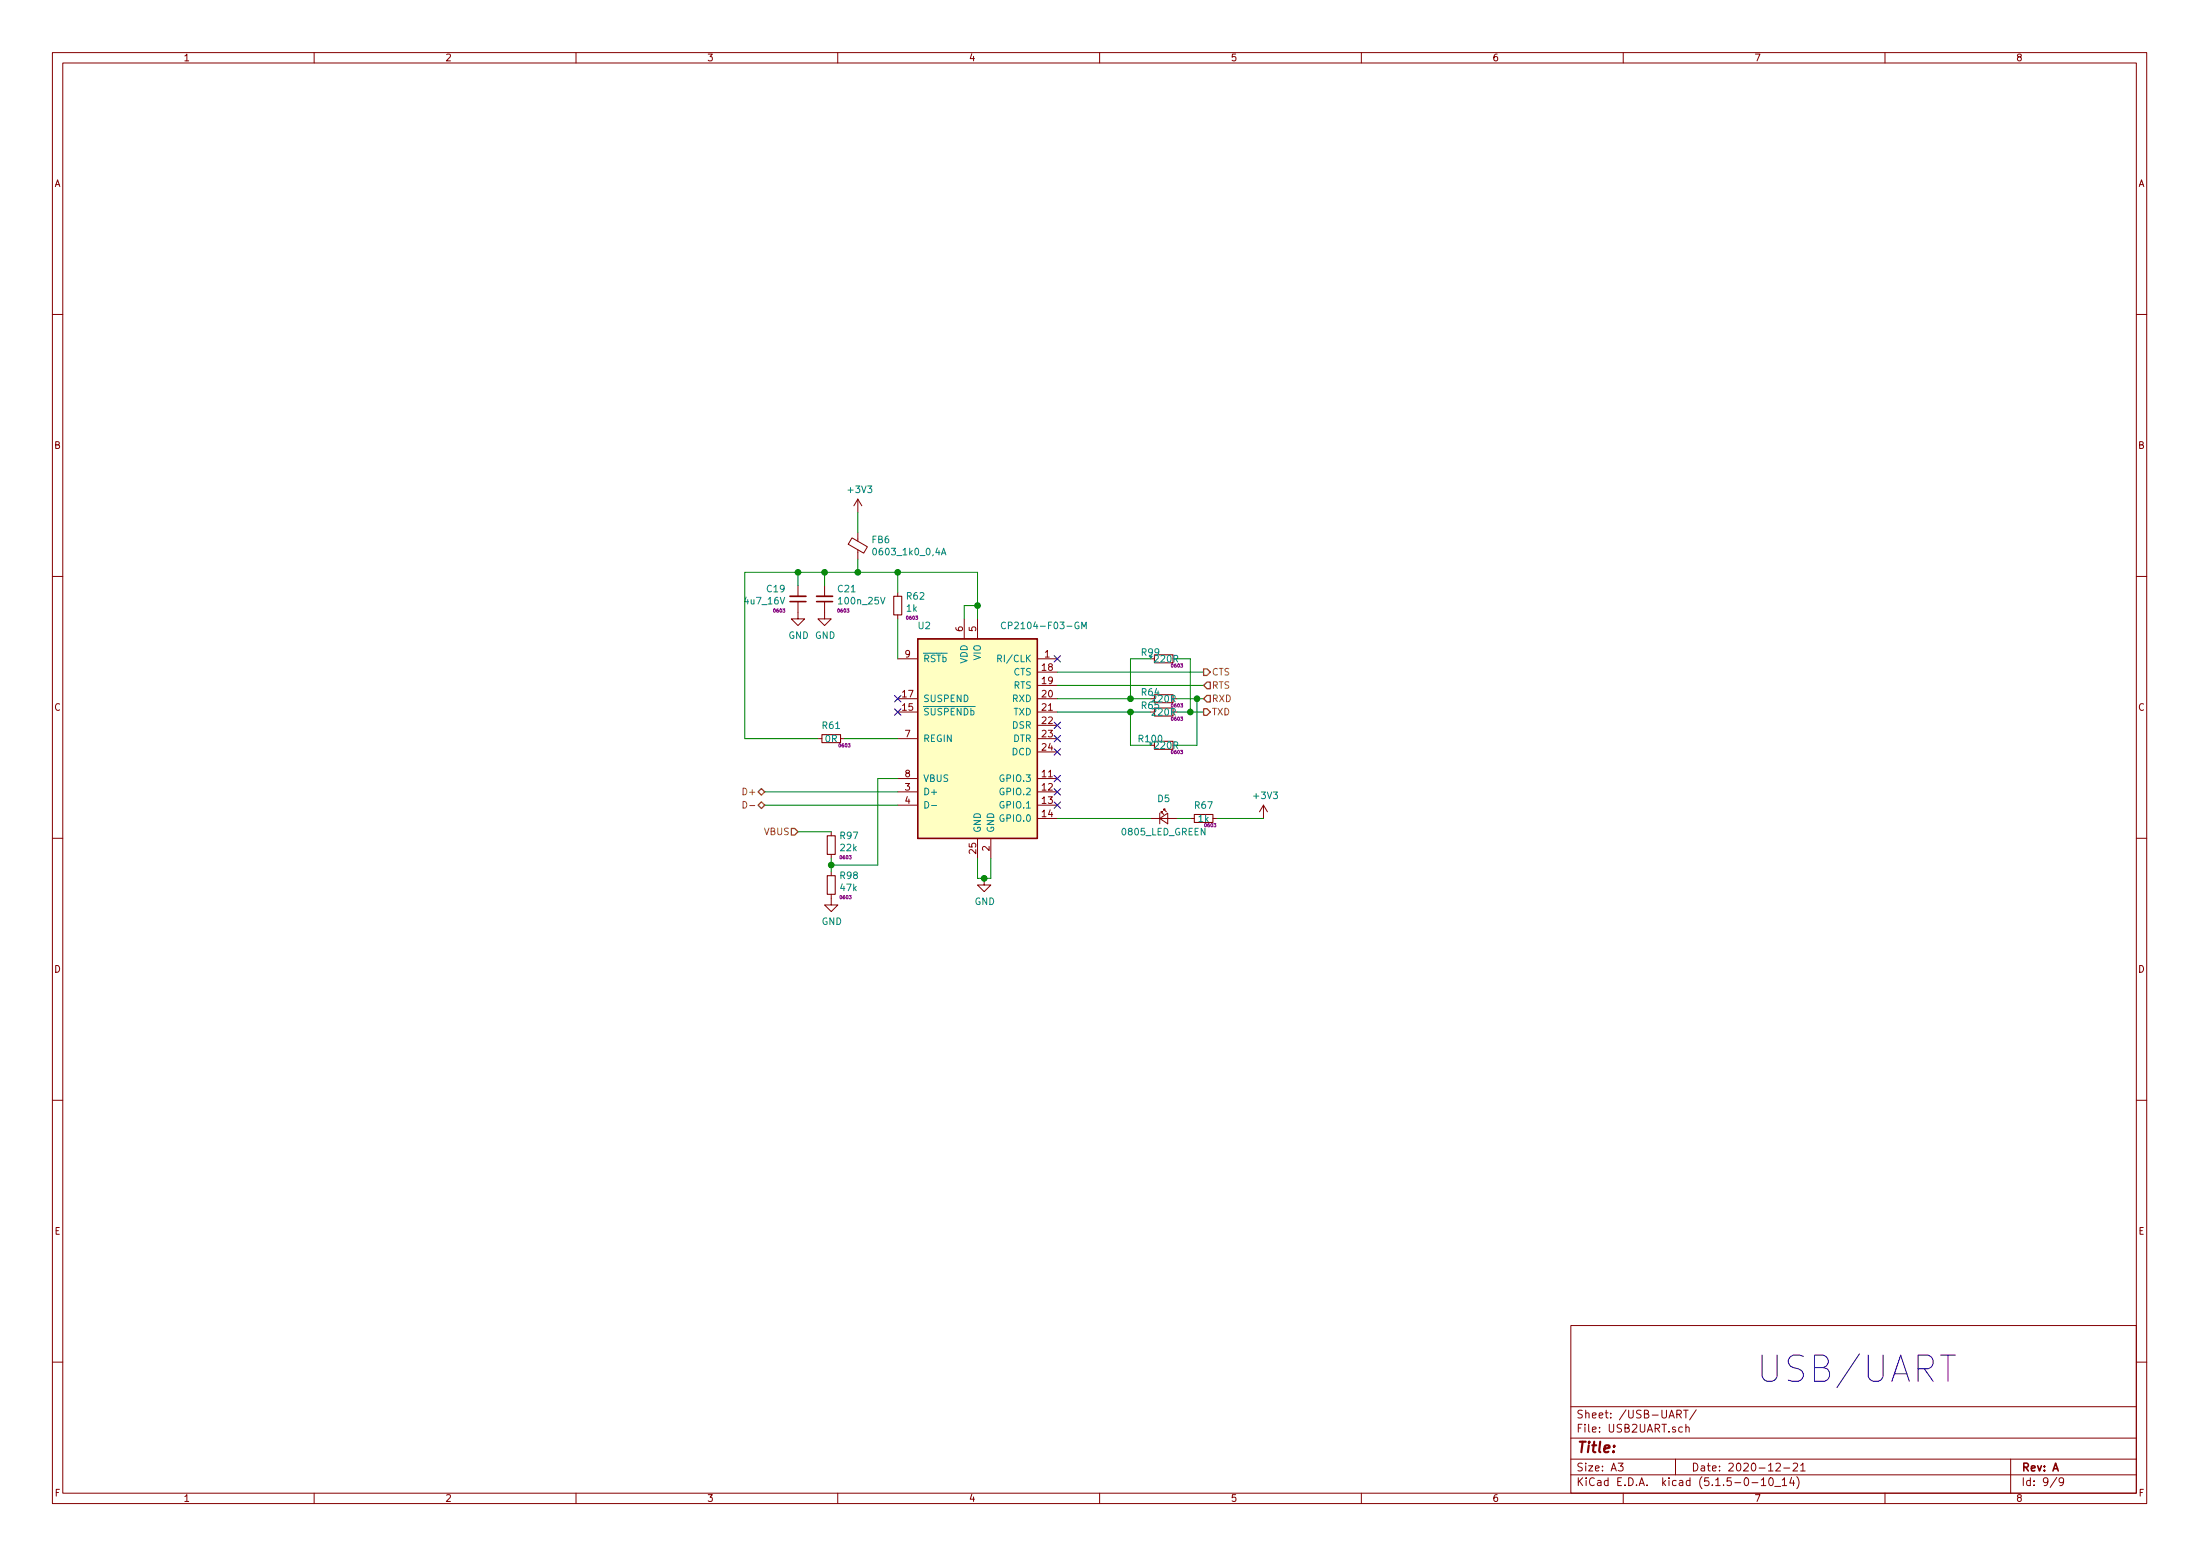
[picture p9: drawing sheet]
EESchema Schematic File Version 4
EELAYER 30 0
EELAYER END
$Descr A3 16535 11693
encoding utf-8
Sheet 9 9
Title ""
Date "2020-12-21"
Rev "A"
Comp ""
Comment1 ""
Comment2 ""
Comment3 ""
Comment4 ""
$EndDescr
Text HLabel 5750 5950 0    50   BiDi ~ 0
D+
Text HLabel 5750 6050 0    50   BiDi ~ 0
D-
Text HLabel 9050 5250 2    50   Input ~ 0
RXD
Text HLabel 9050 5350 2    50   Output ~ 0
TXD
Text HLabel 6000 6250 0    50   Input ~ 0
VBUS
Wire Wire Line
	7350 4650 7350 4550
Wire Wire Line
	7350 4300 6750 4300
Wire Wire Line
	7250 4650 7250 4550
Wire Wire Line
	7250 4550 7350 4550
Connection ~ 7350 4550
Wire Wire Line
	7350 4550 7350 4300
Wire Wire Line
	6450 4200 6450 4300
Connection ~ 6450 4300
$Comp
L power:+3V3 #PWR0225
U 1 1
P 6450 3850
F 0 "#PWR0225" H 6450 3700 50  0001 C CNN
F 1 "+3V3" H 6465 4023 50  0000 C CNN
F 2 "" H 6450 3850 50  0001 C CNN
F 3 "" H 6450 3850 50  0001 C CNN
	1    6450 3850
	1    0    0    -1  
$EndComp
Wire Wire Line
	6450 3850 6450 4000
$Comp
L !kondenzatory:100n_25V C21
U 1 1
P 6200 4500
F 0 "C21" H 6108 4428 50  0000 R CNN
F 1 "100n_25V" H 6108 4519 50  0000 R CNN
F 2 "Capacitor_SMD:C_0603_1608Metric" H 6200 4500 50  0001 C CNN
F 3 "~" H 6200 4500 50  0001 C CNN
F 4 "MC0603B104M250CT" H 6200 4500 50  0001 C CNN "MOC"
F 5 "Farnell" H 6200 4500 50  0001 C CNN "Supplier"
F 6 "0603" H 6108 4591 25  0000 R CNN "Size"
	1    6200 4500
	-1   0    0    1   
$EndComp
Wire Wire Line
	6450 4300 6200 4300
Wire Wire Line
	6000 4300 6000 4400
Wire Wire Line
	6200 4400 6200 4300
Connection ~ 6200 4300
Wire Wire Line
	6200 4300 6000 4300
$Comp
L power:GND #PWR0226
U 1 1
P 6000 4600
F 0 "#PWR0226" H 6000 4350 50  0001 C CNN
F 1 "GND" H 6005 4427 50  0000 C CNN
F 2 "" H 6000 4600 50  0001 C CNN
F 3 "" H 6000 4600 50  0001 C CNN
	1    6000 4600
	1    0    0    -1  
$EndComp
$Comp
L power:GND #PWR0227
U 1 1
P 6200 4600
F 0 "#PWR0227" H 6200 4350 50  0001 C CNN
F 1 "GND" H 6205 4427 50  0000 C CNN
F 2 "" H 6200 4600 50  0001 C CNN
F 3 "" H 6200 4600 50  0001 C CNN
	1    6200 4600
	1    0    0    -1  
$EndComp
$Comp
L power:GND #PWR0228
U 1 1
P 7400 6600
F 0 "#PWR0228" H 7400 6350 50  0001 C CNN
F 1 "GND" H 7405 6427 50  0000 C CNN
F 2 "" H 7400 6600 50  0001 C CNN
F 3 "" H 7400 6600 50  0001 C CNN
	1    7400 6600
	1    0    0    -1  
$EndComp
Wire Wire Line
	7350 6450 7350 6600
Wire Wire Line
	7350 6600 7400 6600
Wire Wire Line
	7450 6600 7450 6450
Connection ~ 7400 6600
Wire Wire Line
	7400 6600 7450 6600
$Comp
L !rezistory:1k R62
U 1 1
P 6750 4550
F 0 "R62" H 6809 4622 50  0000 L CNN
F 1 "1k" H 6809 4531 50  0000 L CNN
F 2 "Resistor_SMD:R_0603_1608Metric" H 6950 4700 50  0001 C CNN
F 3 "~" H 6750 4550 50  0001 C CNN
F 4 "MCWR06X1001FT" H 7050 4750 50  0001 C CNN "MOC"
F 5 "Farnell" H 7000 4600 50  0001 C CNN "Supplier"
F 6 "0603" H 6809 4459 25  0000 L CNN "Size"
	1    6750 4550
	1    0    0    -1  
$EndComp
Wire Wire Line
	6750 4450 6750 4300
Connection ~ 6750 4300
Wire Wire Line
	6750 4300 6450 4300
Wire Wire Line
	6750 4650 6750 4950
$Comp
L !kondenzatory:4u7_16V C19
U 1 1
P 6000 4500
F 0 "C19" H 5909 4428 50  0000 R CNN
F 1 "4u7_16V" H 5909 4519 50  0000 R CNN
F 2 "Capacitor_SMD:C_0603_1608Metric" H 6000 4500 50  0001 C CNN
F 3 "~" H 6000 4500 50  0001 C CNN
F 4 "CL10A475KO8NNNC" H 6000 4500 50  0001 C CNN "MOC"
F 5 "Farnell" H 6000 4500 50  0001 C CNN "Supplier"
F 6 "0603" H 5909 4591 25  0000 R CNN "Size"
	1    6000 4500
	1    0    0    1   
$EndComp
Wire Wire Line
	5750 6050 6750 6050
Wire Wire Line
	5750 5950 6750 5950
Wire Wire Line
	5600 4300 6000 4300
Connection ~ 6000 4300
$Comp
L !rezistory:0R R61
U 1 1
P 6250 5550
F 0 "R61" V 6150 5550 50  0000 C CNN
F 1 "0R" V 6250 5550 50  0000 C CNN
F 2 "Resistor_SMD:R_0603_1608Metric" H 6450 5900 50  0001 C CNN
F 3 "~" H 6250 5550 50  0001 C CNN
F 4 "MCWR06X000 PTL" H 6650 5800 50  0001 C CNN "MOC"
F 5 "Farnell" H 6600 5750 50  0001 C CNN "Supplier"
F 6 "0603" V 6300 5650 25  0000 C CNN "Size"
	1    6250 5550
	0    1    1    0   
$EndComp
Wire Wire Line
	6150 5550 5600 5550
Text Notes 13200 10400 0    197  ~ 0
USB/UART
$Comp
L power:+3V3 #PWR?
U 1 1
P 9500 6150
AR Path="/5FBB5EA3/60159E46" Ref="#PWR?"  Part="1" 
AR Path="/5FBB6046/60159E46" Ref="#PWR0231"  Part="1" 
AR Path="/60676923/60159E46" Ref="#PWR0231"  Part="1" 
F 0 "#PWR0231" H 9500 6000 50  0001 C CNN
F 1 "+3V3" H 9515 6323 50  0000 C CNN
F 2 "" H 9500 6150 50  0001 C CNN
F 3 "" H 9500 6150 50  0001 C CNN
	1    9500 6150
	1    0    0    -1  
$EndComp
Wire Wire Line
	9150 6150 9500 6150
Wire Wire Line
	8850 6150 8950 6150
Wire Wire Line
	8650 6150 7950 6150
$Comp
L !rezistory:1k R?
U 1 1
P 9050 6150
AR Path="/5FBB5EA3/60159E53" Ref="R?"  Part="1" 
AR Path="/5FBB6046/60159E53" Ref="R67"  Part="1" 
AR Path="/60676923/60159E53" Ref="R67"  Part="1" 
F 0 "R67" V 8950 6150 50  0000 C CNN
F 1 "1k" V 9050 6150 50  0000 C CNN
F 2 "Resistor_SMD:R_0603_1608Metric" H 9250 6300 50  0001 C CNN
F 3 "~" H 9050 6150 50  0001 C CNN
F 4 "MCWR06X1001FT" H 9350 6350 50  0001 C CNN "MOC"
F 5 "Farnell" H 9300 6200 50  0001 C CNN "Supplier"
F 6 "0603" V 9100 6200 25  0000 C CNN "Size"
	1    9050 6150
	0    1    1    0   
$EndComp
$Comp
L !diody:0805_LED_GREEN D?
U 1 1
P 8750 6150
AR Path="/5FBB5EA3/60159E5B" Ref="D?"  Part="1" 
AR Path="/5FBB6046/60159E5B" Ref="D5"  Part="1" 
AR Path="/60676923/60159E5B" Ref="D5"  Part="1" 
F 0 "D5" H 8750 6300 50  0000 C CNN
F 1 "0805_LED_GREEN" H 8750 6050 50  0000 C CNN
F 2 "Diode_SMD:D_0805_2012Metric" V 8750 6150 50  0001 C CNN
F 3 "~" V 8750 6150 50  0001 C CNN
F 4 "SML-M13MTT86 " H 8750 6150 50  0001 C CNN "MOC"
F 5 "Farnell" H 8750 6150 50  0001 C CNN "Supplier"
	1    8750 6150
	1    0    0    -1  
$EndComp
NoConn ~ 7950 6050
NoConn ~ 7950 4950
NoConn ~ 7950 5450
NoConn ~ 7950 5650
$Comp
L !rezistory:220R R64
U 1 1
P 8750 5250
F 0 "R64" V 8700 5150 50  0000 C CNN
F 1 "220R" V 8750 5250 50  0000 C CNN
F 2 "Resistor_SMD:R_0603_1608Metric" H 8750 5250 50  0001 C CNN
F 3 "~" H 8750 5250 50  0001 C CNN
F 4 "MCWR06X2200FTL" H 8750 5250 50  0001 C CNN "MOC"
F 5 "Farnell" H 8750 5250 50  0001 C CNN "Supplier"
F 6 "0603" V 8800 5350 25  0000 C CNN "Size"
	1    8750 5250
	0    1    1    0   
$EndComp
$Comp
L !rezistory:220R R65
U 1 1
P 8750 5350
F 0 "R65" V 8700 5250 50  0000 C CNN
F 1 "220R" V 8750 5350 50  0000 C CNN
F 2 "Resistor_SMD:R_0603_1608Metric" H 8750 5350 50  0001 C CNN
F 3 "~" H 8750 5350 50  0001 C CNN
F 4 "MCWR06X2200FTL" H 8750 5350 50  0001 C CNN "MOC"
F 5 "Farnell" H 8750 5350 50  0001 C CNN "Supplier"
F 6 "0603" V 8800 5450 25  0000 C CNN "Size"
	1    8750 5350
	0    1    1    0   
$EndComp
$Comp
L !beady:0603_1k0_0,4A FB6
U 1 1
P 6450 4100
F 0 "FB6" H 6550 4146 50  0000 L CNN
F 1 "0603_1k0_0,4A" H 6550 4055 50  0000 L CNN
F 2 "Resistor_SMD:R_0603_1608Metric" V 6380 4100 50  0001 C CNN
F 3 "~" H 6450 4100 50  0001 C CNN
F 4 "BLM18AG102SN1D" H 6450 4100 50  0001 C CNN "MOC"
F 5 "Farnell" H 6450 4100 50  0001 C CNN "Supplier"
	1    6450 4100
	1    0    0    -1  
$EndComp
$Comp
L !komunikatory:CP2104-F03-GM U2
U 1 1
P 7350 5550
F 0 "U2" H 6950 6400 50  0000 C CNN
F 1 "CP2104-F03-GM" H 7850 6400 50  0000 C CNN
F 2 "Package_DFN_QFN:QFN-24-1EP_4x4mm_P0.5mm_EP2.6x2.6mm" H 7800 4750 50  0001 L CNN
F 3 "http://www.farnell.com/datasheets/2674215.pdf" H 7400 4500 50  0001 C CNN
F 4 "CP2104-F03-GM" H 7350 5550 50  0001 C CNN "MOC"
F 5 "Farnell" H 7350 5550 50  0001 C CNN "Supplier"
	1    7350 5550
	1    0    0    -1  
$EndComp
NoConn ~ 6750 5250
NoConn ~ 6750 5350
Wire Wire Line
	7950 5350 8500 5350
Wire Wire Line
	8850 5250 9000 5250
Wire Wire Line
	7950 5250 8500 5250
Wire Wire Line
	8850 5350 8950 5350
$Comp
L !rezistory:47k R98
U 1 1
P 6250 6650
F 0 "R98" H 6309 6722 50  0000 L CNN
F 1 "47k" H 6309 6631 50  0000 L CNN
F 2 "Resistor_SMD:R_0603_1608Metric" H 6250 6650 50  0001 C CNN
F 3 "~" H 6250 6650 50  0001 C CNN
F 4 "MCMR06X4702FTL" H 6250 6650 50  0001 C CNN "MOC"
F 5 "Farnell" H 6250 6650 50  0001 C CNN "Supplier"
F 6 "0603" H 6309 6559 25  0000 L CNN "Size"
	1    6250 6650
	1    0    0    -1  
$EndComp
$Comp
L !rezistory:22k R97
U 1 1
P 6250 6350
F 0 "R97" H 6309 6422 50  0000 L CNN
F 1 "22k" H 6309 6331 50  0000 L CNN
F 2 "Resistor_SMD:R_0603_1608Metric" H 6250 6350 50  0001 C CNN
F 3 "~" H 6250 6350 50  0001 C CNN
F 4 "MCMR06X2202FTL" H 6250 6350 50  0001 C CNN "MOC"
F 5 "Farnell" H 6250 6350 50  0001 C CNN "Supplier"
F 6 "0603" H 6309 6259 25  0000 L CNN "Size"
	1    6250 6350
	1    0    0    -1  
$EndComp
Wire Wire Line
	6000 6250 6250 6250
Wire Wire Line
	6250 6450 6250 6500
Wire Wire Line
	6250 6500 6600 6500
Wire Wire Line
	6600 6500 6600 5850
Wire Wire Line
	6600 5850 6750 5850
Connection ~ 6250 6500
Wire Wire Line
	6250 6500 6250 6550
$Comp
L power:GND #PWR0190
U 1 1
P 6250 6750
F 0 "#PWR0190" H 6250 6500 50  0001 C CNN
F 1 "GND" H 6255 6577 50  0000 C CNN
F 2 "" H 6250 6750 50  0001 C CNN
F 3 "" H 6250 6750 50  0001 C CNN
	1    6250 6750
	1    0    0    -1  
$EndComp
NoConn ~ 7950 5950
NoConn ~ 7950 5850
NoConn ~ 7950 5550
Wire Wire Line
	7950 5150 9050 5150
Wire Wire Line
	7950 5050 9050 5050
Text HLabel 9050 5050 2    50   Output ~ 0
CTS
Text HLabel 9050 5150 2    50   Input ~ 0
RTS
$Comp
L !rezistory:220R R100
U 1 1
P 8750 5600
F 0 "R100" V 8700 5500 50  0000 C CNN
F 1 "*220R" V 8750 5600 50  0000 C CNN
F 2 "Resistor_SMD:R_0603_1608Metric" H 8750 5600 50  0001 C CNN
F 3 "~" H 8750 5600 50  0001 C CNN
F 4 "MCWR06X2200FTL" H 8750 5600 50  0001 C CNN "MOC"
F 5 "Farnell" H 8750 5600 50  0001 C CNN "Supplier"
F 6 "0603" V 8800 5700 25  0000 C CNN "Size"
	1    8750 5600
	0    1    1    0   
$EndComp
$Comp
L !rezistory:220R R99
U 1 1
P 8750 4950
F 0 "R99" V 8700 4850 50  0000 C CNN
F 1 "*220R" V 8750 4950 50  0000 C CNN
F 2 "Resistor_SMD:R_0603_1608Metric" H 8750 4950 50  0001 C CNN
F 3 "~" H 8750 4950 50  0001 C CNN
F 4 "MCWR06X2200FTL" H 8750 4950 50  0001 C CNN "MOC"
F 5 "Farnell" H 8750 4950 50  0001 C CNN "Supplier"
F 6 "0603" V 8800 5050 25  0000 C CNN "Size"
	1    8750 4950
	0    1    1    0   
$EndComp
Wire Wire Line
	8650 4950 8500 4950
Wire Wire Line
	8500 4950 8500 5250
Connection ~ 8500 5250
Wire Wire Line
	8500 5250 8650 5250
Wire Wire Line
	8850 4950 8950 4950
Wire Wire Line
	8950 4950 8950 5350
Connection ~ 8950 5350
Wire Wire Line
	8950 5350 9050 5350
Connection ~ 8500 5350
Wire Wire Line
	8500 5350 8650 5350
Connection ~ 9000 5250
Wire Wire Line
	9000 5250 9050 5250
Wire Wire Line
	8500 5600 8650 5600
Wire Wire Line
	8500 5350 8500 5600
Wire Wire Line
	8850 5600 9000 5600
Wire Wire Line
	9000 5250 9000 5600
Wire Wire Line
	6350 5550 6750 5550
Wire Wire Line
	5600 4300 5600 5550
$EndSCHEMATC
